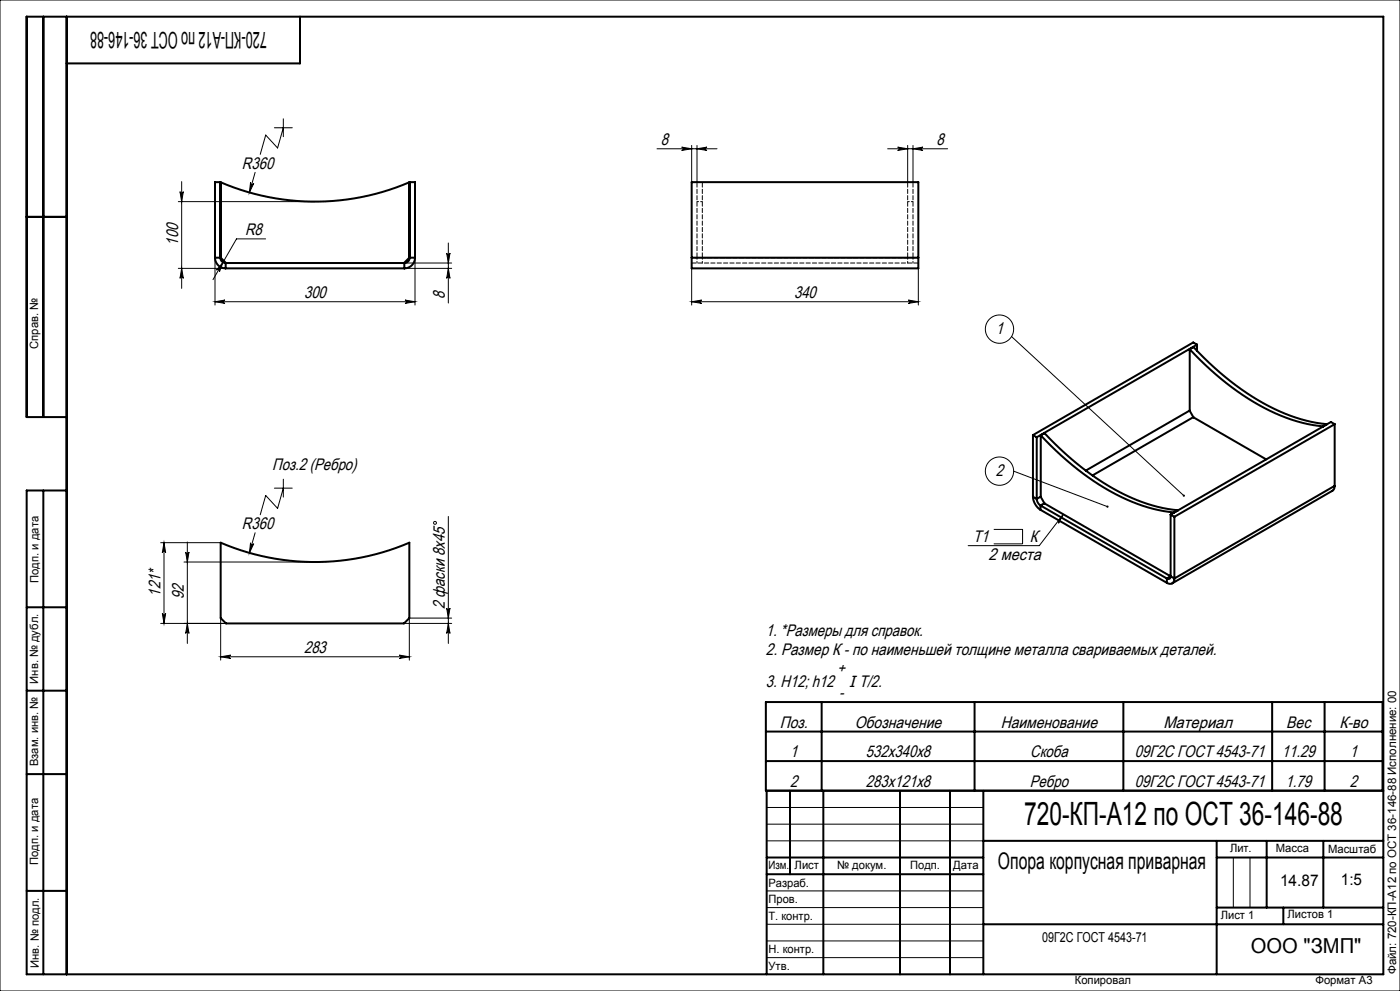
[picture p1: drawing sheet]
<svg xmlns="http://www.w3.org/2000/svg" width="420mm" height="297mm" viewBox="0 0 420 297" stroke-linecap="round" stroke-linejoin="round" font-family="sans-serif">
<g fill="none" stroke="#000" stroke-width=".3">
<path d="M0 0h420v297h-420zM82.3 38.3h5.4M85 38.3l-1.7 6-3.6-3.8-1.6 5.8M85 35.6v5.4M54 57.4a.5 .5 0 0 0 .5 .5 .5 .5 0 0 0 .5-.5l-.5 3zM54.5 54.4v32M75.2 54.7a.5 .5 0 0 0 .3 .6 .5 .5 0 0 0 .6-.4l-1.3 2.8zM76.5 51.7l-1.7 6M197.1 44.6h18M204.5 44.1l3 .5-3 .5a.5 .5 0 0 0 .5-.5 .5 .5 0 0 0-.5-.5zM207.5 43.6v11M209.1 43.6v11"/>
<path d="M209.1 44.6l3-.5a.5 .5 0 0 0-.5 .5 .5 .5 0 0 0 .5 .5zM266.3 44.6h18M269.3 44.1l3 .5-3 .5a.5 .5 0 0 0 .5-.5 .5 .5 0 0 0-.5-.5zM272.3 43.6v11M273.9 44.6l3-.5a.5 .5 0 0 0-.5 .5 .5 .5 0 0 0 .5 .5zM273.9 43.6v11M53.5 60.4h41M64.5 77.2v14.2M66.9 78.6l-1.1 2.9a.5 .5 0 0 0-.2-.7 .5 .5 0 0 0-.6 .2zM79.7 71.6h-8.7l-7.1 12.2M121.3 78.8h14.2M124.5 77.2v14.2"/>
<path d="M134 75.8a.5 .5 0 0 0 .5 .5 .5 .5 0 0 0 .5-.5l-.5 3zM134.5 72.8v18M53.5 80.4h14.2M54.5 80.4l.5 3a.5 .5 0 0 0-.5-.4 .5 .5 0 0 0-.5 .4zM64.5 90.4l3-.5a.5 .5 0 0 0-.5 .5 .5 .5 0 0 0 .5 .5zM64.5 90.4h60M121.3 80.4h14.2M121.5 89.9l3 .5-3 .5a.5 .5 0 0 0 .5-.5 .5 .5 0 0 0-.5-.5zM134.5 80.4l.5 3a.5 .5 0 0 0-.5-.4 .5 .5 0 0 0-.5 .4zM207.5 80.4v11M207.5 90.4h68M207.5 90.4l3-.5a.5 .5 0 0 0-.5 .5 .5 .5 0 0 0 .5 .5z"/>
<path d="M272.5 89.9l3 .5-3 .5a.5 .5 0 0 0 .5-.5 .5 .5 0 0 0-.5-.5zM275.5 80.4v11M303.5 100.9l51.6 47.7M76.5 159.7l-1.7 6M82.3 146.3h5.4M85 143.6v5.4M85 146.3l-1.7 6.1-3.6-3.9-1.6 5.8M134.5 154.8v38M298.1 158.7h8.7v4.3h-8.7M304.1 141.2l28.1 10.6M319 154.1l-1.4 2.7-.1-.7zM319 154.1l-7.2 9.4h-21.4"/>
<path d="M48.2 162.6h18M49.2 162.6l.5 3a.5 .5 0 0 0-.5-.4 .5 .5 0 0 0-.5 .4zM49.2 162.6v24.2M55.2 168.4h39.3M55.7 165.4a.5 .5 0 0 0 .5 .5 .5 .5 0 0 0 .5-.5l-.5 3zM56.2 162.4v30.4M75.2 162.7a.5 .5 0 0 0 .3 .6 .5 .5 0 0 0 .6-.3l-1.3 2.7zM48.2 186.8h19.6M48.7 183.8a.5 .5 0 0 0 .5 .5 .5 .5 0 0 0 .5-.5l-.5 3zM56.2 186.8l.5 3a.5 .5 0 0 0-.5-.4 .5 .5 0 0 0-.5 .4zM66.2 196.8l3-.5a.5 .5 0 0 0-.5 .5 .5 .5 0 0 0 .5 .5zM66.2 185.2v12.6"/>
<path d="M66.2 196.8h56.6M119.8 196.3l3 .5-3 .5a.5 .5 0 0 0 .5-.5 .5 .5 0 0 0-.5-.5zM121.2 186.8h14.3M134 182.2a.5 .5 0 0 0 .5 .5 .5 .5 0 0 0 .5-.5l-.5 3zM134.5 186.8l.5 3a.5 .5 0 0 0-.5-.4 .5 .5 0 0 0-.5 .4zM135.5 185.2h-12.7v12.6M230 242h65M230 247h65M230 252h65M370 257v15M375 257v15M230 267h65"/>
<path d="M230 272h65M230 277h65M230 282h65M230 287h65"/>
<circle cx="299.8" cy="98.6" r="4.2"/>
<circle cx="130.5" cy="156.7" r=".43"/>
<circle cx="299.8" cy="141.2" r="4.2"/>
</g>
<g fill="none" stroke="#000" stroke-width=".6">
<path d="M13 5v120M20 5v287M90 5v14h-70M8 65h12M64.5 77.2a3.2 3.2 0 0 0 3.2 3.2M64.5 77.2v-22.6h1.6v22.6M64.5 77.2h1.6M66.1 77.2a1.6 1.6 0 0 0 1.6 1.6M67.7 78.8v1.6M67.7 78.8h53.6M67.8 78.8l-1.6-1.6v-22.6a72 72 0 0 0 56.6 0v22.6l-1.6 1.6M121.3 78.8v1.6"/>
<path d="M122.9 77.2a1.6 1.6 0 0 1-1.6 1.6M122.9 77.2v-22.6h1.6v22.6M122.9 77.2h1.6M124.5 77.2a3.2 3.2 0 0 1-3.2 3.2M207.5 77.2v3.2h68v-3.2M207.5 77.2v-22.6h68v22.6M207.5 77.2h68M67.7 80.4h53.6M356.9 104.7a75.1 75.1 0 0 0 32.2 21.6l4.8 1.1 3 .4M356.9 104.7l1.1-.7a75.1 75.1 0 0 0 32.3 21.6l4.7 1.1 3.1 .4M356.9 104.7v18.4l1.1 2 21.9 12.6M359.1 103.3l-48.1 27.7"/>
<path d="M359.1 103.3v1.8M359.1 103.3l-1.1-.7-48.1 27.8M20 125h-12v-120h407v287h-407v-145h12M309.9 130.4l1.1 .6M309.9 130.4v18.5M311 131v18.5M312.2 130.5l1.2-.7a75.1 75.1 0 0 0 32.2 21.6l3.2 .8 4.6 .8M312.2 130.5a75.1 75.1 0 0 0 32.3 21.6l4.7 1.1 3 .4M312.2 130.5v18.4l1.2 2 37.7 21.8M356.9 123l-31.2 18M358 125l-30.3 17.5M396.9 127.8h.1"/>
<path d="M398.1 127.1l-1.2 .7M398.1 127.1v.1M400.4 127.1l-1.1-.6-48.1 27.7M400.4 127.1l-48.1 27.8M400.4 127.1v18.5M13 147v145M309.9 148.9a5 5 0 0 0 2.3 3.9M309.9 148.9l1.1 .6M311 149.5a2.5 2.5 0 0 0 1.2 2M312.2 152.8l37.9 21.9M312.2 151.5v1.3M312.2 151.5l37.9 21.9"/>
<path d="M312.2 148.8l-1.2 .7M313.3 150.8l-1.1 .7M351.2 154.2l1.1 .7M351.2 154.2v18.5M352.2 153.6h.1M352.3 154.9v18.5M400.4 145.6l-.2 1.1-.5 .4-48 27.7M400.4 145.6l-48.1 27.8M66.2 162.6a72 72 0 0 0 56.6 0v22.6l-1.6 1.6h-53.4l-1.6-1.6zM350.1 173.4v1.3M351.2 172.7a.69 .69 0 0 1-.3 .7 .69 .69 0 0 1-.8 0M351.2 172.6l-.1 .1"/>
<path d="M351.2 172.7l1.1 .7M351.2 172.7l-1.1 .7M352.3 173.4a1.38 1.38 0 0 1-.6 1.4 1.38 1.38 0 0 1-1.6-.1M8 182h12M8 207h12M229.8 210.4h185v26.5h-185zM229.8 219.3h185M246.5 210.4v26.5M292.4 210.4v26.5M337 210.4v26.5M381.6 210.4v26.5M397.4 210.4v26.5"/>
<path d="M8 232h12M229.8 228.1h185M237 237v25M247 237v55M270 237v55M285 237v55M295 237v55M415 237h-185v55M230 257h65M295 252h120M365 252v40M365 257h50"/>
<path d="M380 252v20M397 252v20M8 267h12M230 262h65M295 277h120M365 272h50M385 272v5"/>
</g>
<g fill="#000">
<path d="M75.2 54.7l-.4 3 1.3-2.8a.5 .5 0 0 1-.6 .4 .5 .5 0 0 1-.3-.6zM66.9 78.6l-1.9 2.4a.5 .5 0 0 1 .6-.2 .5 .5 0 0 1 .2 .7zM75.2 162.7l-.4 3 1.3-2.7a.5 .5 0 0 1-.6 .3 .5 .5 0 0 1-.3-.6z"/>
<path d="M204.5 44.1l3 .5-3 .5a.5 .5 0 0 0 .5-.5 .5 .5 0 0 0-.5-.5zM209.1 44.6l3-.5a.5 .5 0 0 0-.5 .5 .5 .5 0 0 0 .5 .5zM269.3 44.1l3 .5-3 .5a.5 .5 0 0 0 .5-.5 .5 .5 0 0 0-.5-.5zM273.9 44.6l3-.5a.5 .5 0 0 0-.5 .5 .5 .5 0 0 0 .5 .5z"/>
<path d="M134 75.8a.5 .5 0 0 0 .5 .5 .5 .5 0 0 0 .5-.5l-.5 3zM134.5 80.4l.5 3a.5 .5 0 0 0-.5-.4 .5 .5 0 0 0-.5 .4z"/>
<path d="M54.5 80.4l.5 3a.5 .5 0 0 0-.5-.4 .5 .5 0 0 0-.5 .4zM54 57.4a.5 .5 0 0 0 .5 .5 .5 .5 0 0 0 .5-.5l-.5 3zM56.2 186.8l.5 3a.5 .5 0 0 0-.5-.4 .5 .5 0 0 0-.5 .4zM55.7 165.4a.5 .5 0 0 0 .5 .5 .5 .5 0 0 0 .5-.5l-.5 3z"/>
<path d="M64.5 90.4l3-.5a.5 .5 0 0 0-.5 .5 .5 .5 0 0 0 .5 .5zM121.5 89.9l3 .5-3 .5a.5 .5 0 0 0 .5-.5 .5 .5 0 0 0-.5-.5z"/>
<path d="M272.5 89.9l3 .5-3 .5a.5 .5 0 0 0 .5-.5 .5 .5 0 0 0-.5-.5zM207.5 90.4l3-.5a.5 .5 0 0 0-.5 .5 .5 .5 0 0 0 .5 .5z"/>
<path d="M354.9 148.3v.5h.5l-.3-.2 .3 .2v-.5zM332 151.6v.5h.5v-.1l-.3-.2 .3 .2v-.4zM319 154.1l-1.4 2.7-.1-.7z"/>
<path d="M66.2 196.8l3-.5a.5 .5 0 0 0-.5 .5 .5 .5 0 0 0 .5 .5zM119.8 196.3l3 .5-3 .5a.5 .5 0 0 0 .5-.5 .5 .5 0 0 0-.5-.5z"/>
<path d="M134 182.2a.5 .5 0 0 0 .5 .5 .5 .5 0 0 0 .5-.5l-.5 3zM134.5 186.8l.5 3a.5 .5 0 0 0-.5-.4 .5 .5 0 0 0-.5 .4zM49.2 162.6l.5 3a.5 .5 0 0 0-.5-.4 .5 .5 0 0 0-.5 .4zM48.7 183.8a.5 .5 0 0 0 .5 .5 .5 .5 0 0 0 .5-.5l-.5 3z"/>
</g>
<g fill="none" stroke="#000" stroke-width=".3" stroke-dasharray="1.3 .6" stroke-dashoffset=".8">
<path d="M209.1 54.6h1.6M272.3 54.6h1.6M66.1 77.2h-1.6M67.7 78.8v1.6M121.3 78.8v1.6M122.9 77.2h1.6M207.5 77.2h1.6M209.1 77.2h1.6M209.1 77.2v1.6M209.1 60.4h1.6M209.1 77.2h-1.6M210.7 77.2v1.6"/>
<path d="M272.3 77.2h1.6M272.3 77.2v1.6M272.3 60.4h1.6M273.9 77.2v1.6M273.9 77.2h1.6M275.5 77.2h-1.6"/>
</g>
<path d="M209.1 54.6v22.6M210.7 54.6v22.6M272.3 54.6v22.6M273.9 54.6v22.6" fill="none" stroke="#000" stroke-width=".3" stroke-dasharray="1.3 .6" stroke-dashoffset="-.2"/>
<path d="M207.5 77.2h68M275.5 78.8h-68" fill="none" stroke="#000" stroke-width=".3" stroke-dasharray="1.3 .6"/>
<path d="M210.7 77.2h61.6M272.3 77.2h-61.6" fill="none" stroke="#000" stroke-width=".3" stroke-dasharray="1.3 .6" stroke-dashoffset=".3"/>
<text font-size="9.6" x="307.2" y="247.3">720-КП-А12 по ОСТ 36-146-88</text>
<g font-size="6.9">
<text x="80.1" y="9.6" transform="rotate(-180 80.1 9.6)">720-КП-А12 по ОСТ 36-146-88</text>
<text x="299.4" y="260.4">Опора корпусная приварная</text>
</g>
<text font-size="6.2" x="375.2" y="285.5">ООО &quot;ЗМП&quot;</text>
<g font-size="5">
<text x="198.2" y="43.5">8</text>
<text x="281" y="43.5">8</text>
<text x="72.6" y="50.6">R360</text>
<text x="73.5" y="70.5">R8</text>
<text x="53.4" y="73.6" transform="rotate(-90 53.4 73.6)">100</text>
<text x="91.2" y="89.4">300</text>
<text x="133.4" y="89.7" transform="rotate(-90 133.4 89.7)">8</text>
<text x="238.2" y="89.4">340</text>
<text x="298.8" y="100.2">1</text>
<text x="81.7" y="140.9">Поз.2 (Ребро)</text>
<text x="298.8" y="142.8">2</text>
<text x="72.6" y="158.6">R360</text>
<text x="291.9" y="162.4">Т1</text>
<text x="296.6" y="167.9">2 места</text>
<text x="309" y="162.4">К</text>
<text x="48.1" y="178.8" transform="rotate(-90 48.1 178.8)">121*</text>
<text x="55.1" y="179.6" transform="rotate(-90 55.1 179.6)">92</text>
<text x="133.4" y="182.5" transform="rotate(-90 133.4 182.5)">2 фаски 8x45</text>
<text x="229.8" y="190.7">1. *Размеры для справок.</text>
<text x="91.2" y="195.8">283</text>
<text x="229.8" y="196.2">2. Размер К - по наименьшей толщине металла свариваемых деталей.</text>
<text x="251.3" y="201.7">+</text>
<text x="229.8" y="205.9">3. H12; h12</text>
<text x="251.8" y="209.2">-</text>
<text x="233.9" y="218">Поз.</text>
<text x="256.4" y="218">Обозначение</text>
<text x="300.2" y="218">Наименование</text>
<text x="349" y="218">Материал</text>
<text x="385.9" y="218">Вес</text>
<text x="401.8" y="218">К-во</text>
<text x="237" y="226.9">1</text>
<text x="259.8" y="226.9">532х340х8</text>
<text x="309" y="226.9">Скоба</text>
<text x="340.4" y="226.9">09Г2С ГОСТ 4543-71</text>
<text x="384.6" y="226.9">11.29</text>
<text x="405" y="226.9">1</text>
<text x="237" y="235.7">2</text>
<text x="259.8" y="235.7">283х121х8</text>
<text x="309" y="235.7">Ребро</text>
<text x="340.4" y="235.7">09Г2С ГОСТ 4543-71</text>
<text x="385.7" y="235.7">1.79</text>
<text x="405" y="235.7">2</text>
</g>
<g font-size="4.8">
<text x="384" y="265.6">14.87</text>
<text x="402.3" y="265.3">1:5</text>
</g>
<text font-size="4.7" x="254.7" y="206">I T/2.</text>
<text font-size="4.1" x="312.7" y="282.2">09Г2С ГОСТ 4543-71</text>
<text font-size="3.5" x="418.8" y="291.9" transform="rotate(-90 418.8 291.9)">Файл: 720-КП-А12 по ОСТ 36-146-88 Исполнение: 00</text>
<g font-size="3.4">
<text x="11.5" y="104.5" transform="rotate(-90 11.5 104.5)">Справ. №</text>
<text x="11.6" y="174.7" transform="rotate(-90 11.6 174.7)">Подп. и дата</text>
<text x="11.4" y="204.9" transform="rotate(-90 11.4 204.9)">Инв. № дубл.</text>
<text x="11.4" y="229.6" transform="rotate(-90 11.4 229.6)">Взам. инв. №</text>
<text x="369" y="255.5">Лит.</text>
<text x="382.8" y="255.5">Масса</text>
<text x="398.4" y="255.6">Масштаб</text>
<text x="11.4" y="259.2" transform="rotate(-90 11.4 259.2)">Подп. и дата</text>
<text x="230.5" y="260.5">Изм.</text>
<text x="238.4" y="260.4">Лист</text>
<text x="251.1" y="260.4">№ докум.</text>
<text x="273" y="260.4">Подп.</text>
<text x="286" y="260.4">Дата</text>
<text x="230.5" y="265.7">Разраб.</text>
<text x="230.5" y="275.7">Т. контр.</text>
<text x="230.6" y="270.7">Пров.</text>
<text x="366.2" y="275.3">Лист 1</text>
<text x="386.3" y="275.2">Листов 1</text>
<text x="230.6" y="285.7">Н. контр.</text>
<text x="11.6" y="290" transform="rotate(-90 11.6 290)">Инв. № подл.</text>
<text x="230.6" y="290.7">Утв.</text>
<text x="322.5" y="295">Копировал</text>
<text x="394.6" y="295">Формат А3</text>
</g>
</svg>
